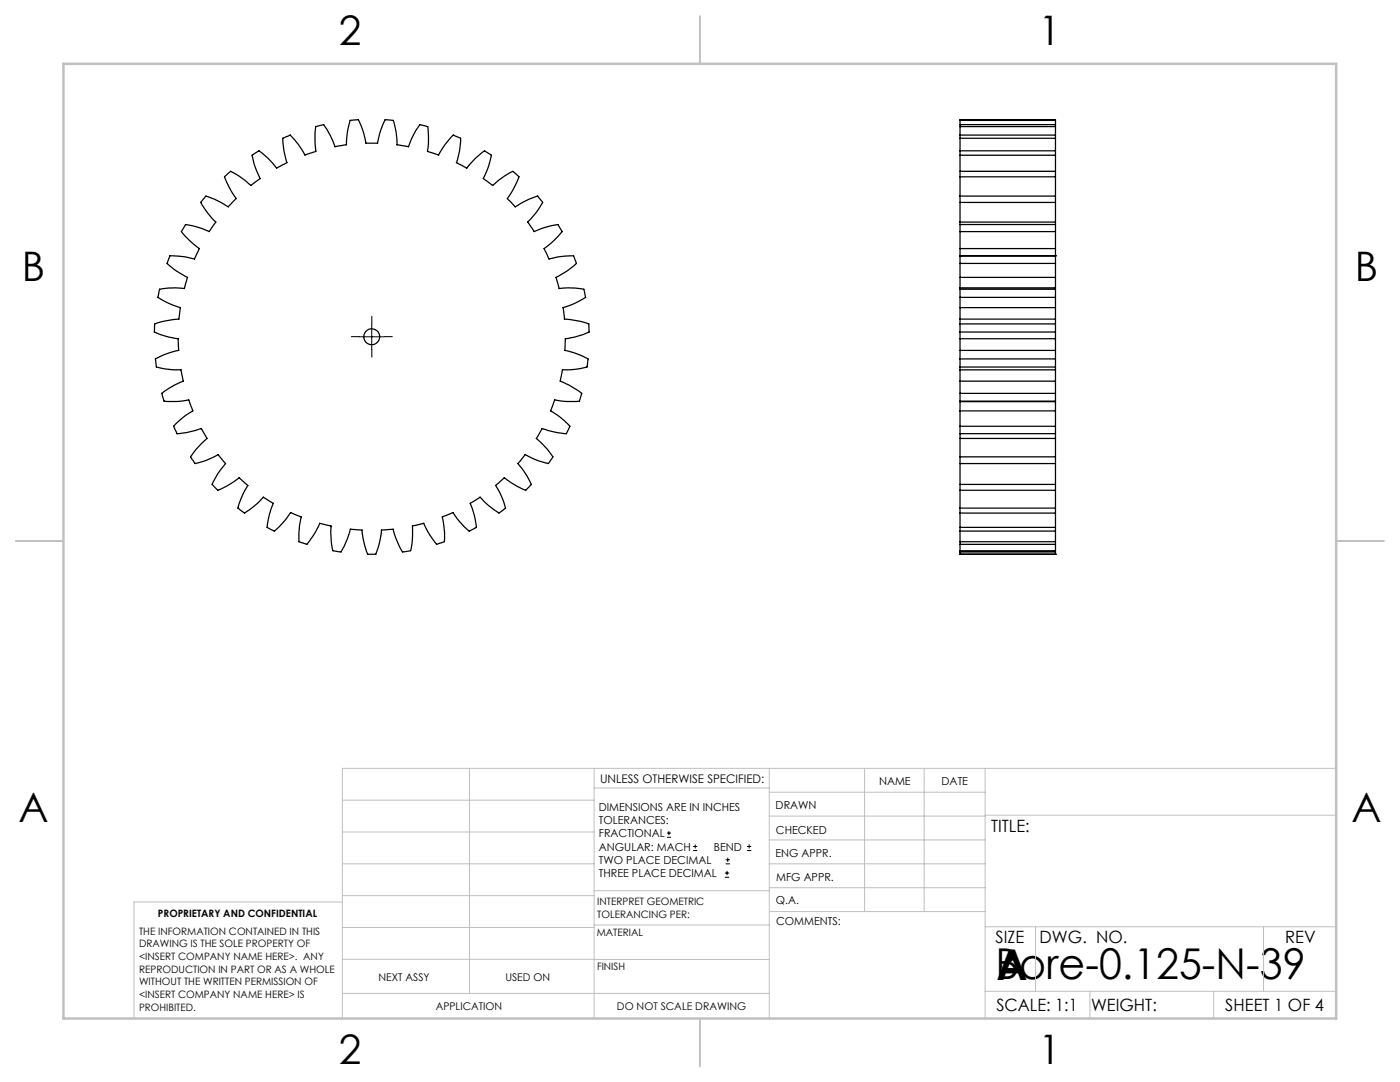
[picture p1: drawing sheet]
<svg xmlns="http://www.w3.org/2000/svg" width="279mm" height="216mm" viewBox="0 0 279 216" stroke-linecap="round" stroke-linejoin="round" font-family="sans-serif">
<g fill="none" stroke="#000" stroke-width=".2">
<path d="M71.7 67.2h5M74.2 64.7v5M133.1 167.1h.8M133.1 166.2h.8M133.5 165.8v.9M138.3 169.7h.8M138.3 168.9h.8M138.7 168.5v.8M144.7 175h.8M144.7 174.2h.8M144.8 172.4h.9M144.8 171.6h.9"/>
<path d="M145.1 173.8v.8M145.2 171.1v.9M149.1 169.7h.8M149.1 168.9h.8M149.5 168.5v.8"/>
</g>
<path d="M71.7 67.2h-1.6M74.2 64.7v-1.6M74.2 69.7v1.6M76.7 67.2h1.6" fill="none" stroke="#000" stroke-width=".2" stroke-dasharray="15.2 1.3 1.3 1.3"/>
<g fill="none" stroke="#c0c0c0" stroke-width=".2">
<path d="M68.3 159.7h50.3M93.7 153.3v44.9M118.6 153.3v49.9M118.6 157.2h34.9M153.5 153.3v49.9M153.5 158.1h43.1M172.5 153.3v28.6M184.4 153.3v28.6M196.6 153.3v49.9M266.7 153.3h-198.4v49.9M68.3 178.7h50.3M68.3 172.4h50.3"/>
<path d="M68.3 166h50.3M68.3 180h-41.6v23.2M118.6 177.7h35M153.5 167.6h43.1M153.5 162.8h43.1M153.5 172.4h43.1M153.5 177.1h43.1M196.6 162.7h70.1M68.3 198.2h85.2M68.3 191.4l85.2 .1M68.3 185.1h50.3M118.6 184.6h35"/>
<path d="M153.6 181.9h43M196.6 197.8h70.1M196.6 184.9h70.1M206.7 184.9v12.9M217.5 197.8v5.4M242.2 197.8v5.4M252.2 184.9v12.9"/>
</g>
<path d="M139.7 3.2v9.5M3.1 107.9h9.6M266.7 107.9h9.5M139.7 203.2v9.6" fill="none" stroke="#c0c0c0" stroke-width=".25"/>
<path d="M12.7 12.7h254v190.5h-254z" fill="none" stroke="#c0c0c0" stroke-width=".5"/>
<g fill="none" stroke="#000" stroke-width=".25">
<path d="M44.8 35.3l1.2-1.1a17.2 17.2 0 0 1 4.1 2.8l1.8-1.4a16.1 16.1 0 0 1-1.6-4.6l1.4-.9a15.4 15.4 0 0 1 3.5 3.4l2.1-1a15.5 15.5 0 0 1-.9-4.9l1.5-.6a15.3 15.3 0 0 1 3 3.9l2.1-.7a19.3 19.3 0 0 1 0-4.9l1.6-.4a15.7 15.7 0 0 1 2.3 4.4l2.2-.4a15.5 15.5 0 0 1 .8-4.9l1.6-.1a15.2 15.2 0 0 1 1.5 4.7h2.4a15.2 15.2 0 0 1 1.5-4.7l1.6 .1a15.5 15.5 0 0 1 .7 4.9l2.3 .4a15.7 15.7 0 0 1 2.3-4.4l1.6 .4a17.4 17.4 0 0 1-.1 4.9l2.2 .7a15.3 15.3 0 0 1 3-3.9l1.4 .6a14.3 14.3 0 0 1-.8 4.9l2.1 1a15.4 15.4 0 0 1 3.5-3.4l1.4 .9a16.1 16.1 0 0 1-1.7 4.6l1.9 1.4a17.2 17.2 0 0 1 4-2.8l1.3 1.1a18.3 18.3 0 0 1-2.4 4.3l1.6 1.7a17.6 17.6 0 0 1 4.5-2.2l1 1.3a15.2 15.2 0 0 1-3 3.9l1.3 1.9a17.1 17.1 0 0 1 4.7-1.4l.9 1.4a17.5 17.5 0 0 1-3.6 3.4l1 2.1a16.9 16.9 0 0 1 4.9-.7l.5 1.6a16.2 16.2 0 0 1-4.1 2.8l.7 2.2a17.4 17.4 0 0 1 4.9 .1l.4 1.6a16.3 16.3 0 0 1-4.5 2.1l.2 2.3a19 19 0 0 1 4.9 .9l.1 1.7a16.7 16.7 0 0 1-4.8 1.3l-.1 2.3a16.3 16.3 0 0 1 4.7 1.7l-.2 1.6a15.7 15.7 0 0 1-4.9 .6l-.5 2.3a17.8 17.8 0 0 1 4.3 2.4l-.5 1.5a15.9 15.9 0 0 1-4.9-.2l-.8 2.2a15.1 15.1 0 0 1 3.8 3.1l-.7 1.4a18.4 18.4 0 0 1-4.8-1l-1.2 2a17.5 17.5 0 0 1 3.3 3.7l-.9 1.3a15.5 15.5 0 0 1-4.6-1.8l-1.4 1.8a17.5 17.5 0 0 1 2.6 4.2l-1.1 1.1a17 17 0 0 1-4.3-2.5l-1.7 1.6a16.1 16.1 0 0 1 2 4.5l-1.3 1a16.3 16.3 0 0 1-3.8-3.2l-2 1.2a15.7 15.7 0 0 1 1.3 4.8l-1.5 .8a16.3 16.3 0 0 1-3.2-3.7l-2.1 .9a17.6 17.6 0 0 1 .4 4.9l-1.6 .5a16.8 16.8 0 0 1-2.5-4.2l-2.3 .6a17.5 17.5 0 0 1-.3 4.9l-1.7 .2a16.9 16.9 0 0 1-1.8-4.5l-2.4 .2a16.8 16.8 0 0 1-1.1 4.8h-1.6a16.8 16.8 0 0 1-1.2-4.8l-2.3-.2a16.9 16.9 0 0 1-1.8 4.5l-1.7-.2a17.5 17.5 0 0 1-.3-4.9l-2.3-.6a16.8 16.8 0 0 1-2.6 4.2l-1.5-.5a19.5 19.5 0 0 1 .4-4.9l-2.1-.9a16.3 16.3 0 0 1-3.2 3.7l-1.5-.8a15.7 15.7 0 0 1 1.2-4.8l-1.9-1.2a16.3 16.3 0 0 1-3.8 3.2l-1.3-1a16.1 16.1 0 0 1 2-4.5l-1.8-1.6a17 17 0 0 1-4.2 2.5l-1.2-1.1a15 15 0 0 1 2.7-4.2l-1.5-1.8a14.8 14.8 0 0 1-4.6 1.8l-.9-1.3a18.7 18.7 0 0 1 3.3-3.7l-1.1-2a19.3 19.3 0 0 1-4.9 1l-.7-1.4a15.1 15.1 0 0 1 3.9-3.1l-.8-2.2a15.9 15.9 0 0 1-5 .2l-.4-1.5a17.8 17.8 0 0 1 4.3-2.4l-.5-2.3a15.7 15.7 0 0 1-4.9-.6l-.2-1.6a16.3 16.3 0 0 1 4.7-1.7l-.1-2.3a16.7 16.7 0 0 1-4.8-1.3l.1-1.7a19.1 19.1 0 0 1 4.8-.9l.3-2.3a16.7 16.7 0 0 1-4.5-2.1l.4-1.6a17.3 17.3 0 0 1 4.9-.1l.6-2.2a16.2 16.2 0 0 1-4.1-2.8l.6-1.6a17.3 17.3 0 0 1 4.9 .7l1-2.1a17.5 17.5 0 0 1-3.6-3.4l.8-1.4a17.1 17.1 0 0 1 4.8 1.4l1.3-1.9a15.2 15.2 0 0 1-3-3.9l1-1.3a17.6 17.6 0 0 1 4.4 2.2l1.6-1.7a18.3 18.3 0 0 1-2.3-4.3zM191.6 39.1v1.3M191.6 35.3v3.8M191.6 34.2v1.1M191.6 30.1v.9M191.6 31v3.2M191.6 27v.6M191.6 27.6v2.5M191.6 25.3v1.7M191.6 24.9v.4M191.6 24v.9M191.6 24v-.1h19v.1"/>
<path d="M191.6 39.1h19M191.6 35.3h19M191.6 34.2h19M191.6 30.1h19M191.6 31h19M191.6 27h19M191.6 27.6h19M191.6 25.3h19M191.6 24.9h19M191.6 24h19M210.6 39.1v1.3M210.6 35.3v3.8"/>
<path d="M210.6 34.2v1.1M210.6 30.1v.9M210.6 31v3.2M210.6 27v.6M210.6 27.6v2.5M210.6 25.3v1.7M210.6 24.9v.4M210.6 24v.9M191.6 59.3v2.1M191.6 57.7v1.6M191.6 57.4v.3M191.6 51v1.6"/>
<path d="M191.6 52.6v2.8M191.6 51h.1M191.6 44.8v1.4M191.6 46.2v3.4M191.6 55.4v2M191.6 49.6v1.4M191.6 40.4v3.9M191.6 44.3v.5M191.6 57.4h19M191.6 51h19M191.6 59.3h19M191.6 57.7h19"/>
<path d="M191.6 52.6h19M191.6 55.4h19M191.6 44.8h19M191.6 46.2h19M191.6 49.6h19M191.6 40.4h19M191.6 44.3h19M210.6 59.3v2.1M210.6 57.7v1.6M210.6 57.4v.3M210.6 51v1.6M210.6 52.6v2.8"/>
<path d="M210.6 51h.1M210.6 44.8v1.4M210.6 46.2v3.4M210.6 55.4v2M210.6 49.6v1.4M210.6 40.4v3.9M210.6 44.3v.5M191.6 64.6v1.7M191.6 66.3v1.3M191.6 63.7v.9M191.6 69.9v1.7M191.6 71.6v1.6"/>
<path d="M191.6 73.2v.6h19v-.6M191.6 76.1v2.4M191.6 78.5v1.5M191.6 67.6v2.3M191.6 61.4v2.3M191.6 73.8v2.3M191.6 66.3h19M191.6 64.6h19M191.6 67.6h19M191.6 63.7h19M191.6 69.9h19M191.6 71.6h19"/>
<path d="M191.6 73.2h19M191.6 61.4h19M191.6 76.1h19M191.6 78.5h19M210.6 64.6v1.7M210.6 66.3v1.3M210.6 63.7v.9M210.6 69.9v1.7M210.6 71.6v1.6M210.6 76.1v2.4M210.6 78.5v1.5M210.6 67.6v2.3"/>
<path d="M210.6 61.4v2.3M210.6 73.8v2.3M191.6 80v.2M191.6 85.1v1.4M191.6 82v3.1M191.6 80.2v1.8M191.6 91.2v1.3M191.6 87.5v3.7M191.6 86.5v1M191.6 96.7v1.1M191.6 92.5v4.2M191.6 97.8v3.6"/>
<path d="M191.6 80.2h19M191.6 80h19M191.6 85.1h19M191.6 86.5h19M191.6 82h19M191.6 91.2h19M191.6 92.5h19M191.6 87.5h19M191.6 97.8h19M191.6 96.7h19M210.6 80v.2M210.6 85.1v1.4"/>
<path d="M210.6 82v3.1M210.6 80.2v1.8M210.6 91.2v1.3M210.6 87.5v3.7M210.6 86.5v1M210.6 96.7v1.1M210.6 92.5v4.2M210.6 97.8v3.6M191.6 101.4v1M191.6 105.2v.8M191.6 102.4v2.8M191.6 106v2.1"/>
<path d="M191.6 108.1v.5M191.6 108.6v1.3M191.6 109.9v.2M191.6 110.6h.1M191.6 110.6h19M191.6 101.4h19M191.6 102.4h19M191.6 106h19M191.6 105.2h19M191.6 108.1h19M191.6 108.6h19M191.6 109.9h19"/>
<path d="M191.6 110.1h19M191.6 110.1v.5M210.6 101.4v1M210.6 105.2v.8M210.6 102.4v2.8M210.6 106v2.1M210.6 108.1v.5M210.6 108.6v1.3M210.6 109.9v.2M210.6 110.6h.1M210.6 110.1v.5"/>
<circle cx="74.2" cy="67.2" r="1.58"/>
</g>
<g font-size="8.5">
<text x="198.7" y="195.4">Bore-0.125-N-39</text>
<text x="198.9" y="195.5">A</text>
</g>
<g font-size="8.1">
<text x="67.6" y="8.9">2</text>
<text x="207.3" y="8.9">1</text>
<text x="4.4" y="56.2">B</text>
<text x="270.4" y="56.2">B</text>
<text x="3.7" y="164.1">A</text>
<text x="269.7" y="164.1">A</text>
<text x="67.6" y="212.4">2</text>
<text x="207.3" y="212.4">1</text>
</g>
<g font-size="3.4">
<text x="197.8" y="166">TITLE:</text>
<text x="198.7" y="188.1">SIZE</text>
<text x="207.5" y="188.1">DWG. NO.</text>
<text x="256.5" y="188.2">REV</text>
<text x="198.8" y="201.7">SCALE: 1:1</text>
<text x="217.7" y="201.8">WEIGHT:</text>
<text x="244.5" y="201.7">SHEET 1 OF 4</text>
</g>
<text font-size="2.4" x="119.8" y="156.2">UNLESS OTHERWISE SPECIFIED:</text>
<g font-size="2.2">
<text x="119.5" y="161.8">DIMENSIONS ARE IN INCHES</text>
<text x="154.8" y="161.4">DRAWN</text>
<text x="175.4" y="156.6">NAME</text>
<text x="187.9" y="156.7">DATE</text>
<text x="119.5" y="164.4">TOLERANCES:</text>
<text x="119.5" y="167.1">FRACTIONAL</text>
<text x="154.9" y="166.3">CHECKED</text>
<text x="119.5" y="169.7">ANGULAR: MACH</text>
<text x="119.5" y="172.4">TWO PLACE DECIMAL</text>
<text x="142.5" y="169.7">BEND</text>
<text x="154.8" y="171">ENG APPR.</text>
<text x="119.5" y="175">THREE PLACE DECIMAL</text>
<text x="154.9" y="175.7">MFG APPR.</text>
<text x="154.9" y="180.4">Q.A.</text>
<text x="154.9" y="184.6">COMMENTS:</text>
</g>
<g font-size="2.1">
<text x="75.5" y="195.7">NEXT ASSY</text>
<text x="100.9" y="195.7">USED ON</text>
<text x="86.9" y="201.5">APPLICATION</text>
<text x="123.1" y="201.6">DO NOT SCALE DRAWING</text>
</g>
<g font-size="2">
<text x="31.5" y="182.9">PROPRIETARY AND CONFIDENTIAL</text>
<text x="119.2" y="180.6">INTERPRET GEOMETRIC</text>
<text x="119.2" y="183.1">TOLERANCING PER:</text>
<text x="27.8" y="186.5">THE INFORMATION CONTAINED IN THIS</text>
<text x="27.8" y="189">DRAWING IS THE SOLE PROPERTY OF</text>
<text x="27.8" y="191.6">&lt;INSERT COMPANY NAME HERE&gt;. ANY</text>
<text x="119.1" y="186.7">MATERIAL</text>
<text x="27.8" y="194.1">REPRODUCTION IN PART OR AS A WHOLE</text>
<text x="27.8" y="196.6">WITHOUT THE WRITTEN PERMISSION OF</text>
<text x="119.1" y="193.5">FINISH</text>
<text x="27.8" y="199.1">&lt;INSERT COMPANY NAME HERE&gt; IS</text>
<text x="27.8" y="201.7">PROHIBITED.</text>
</g>
</svg>
